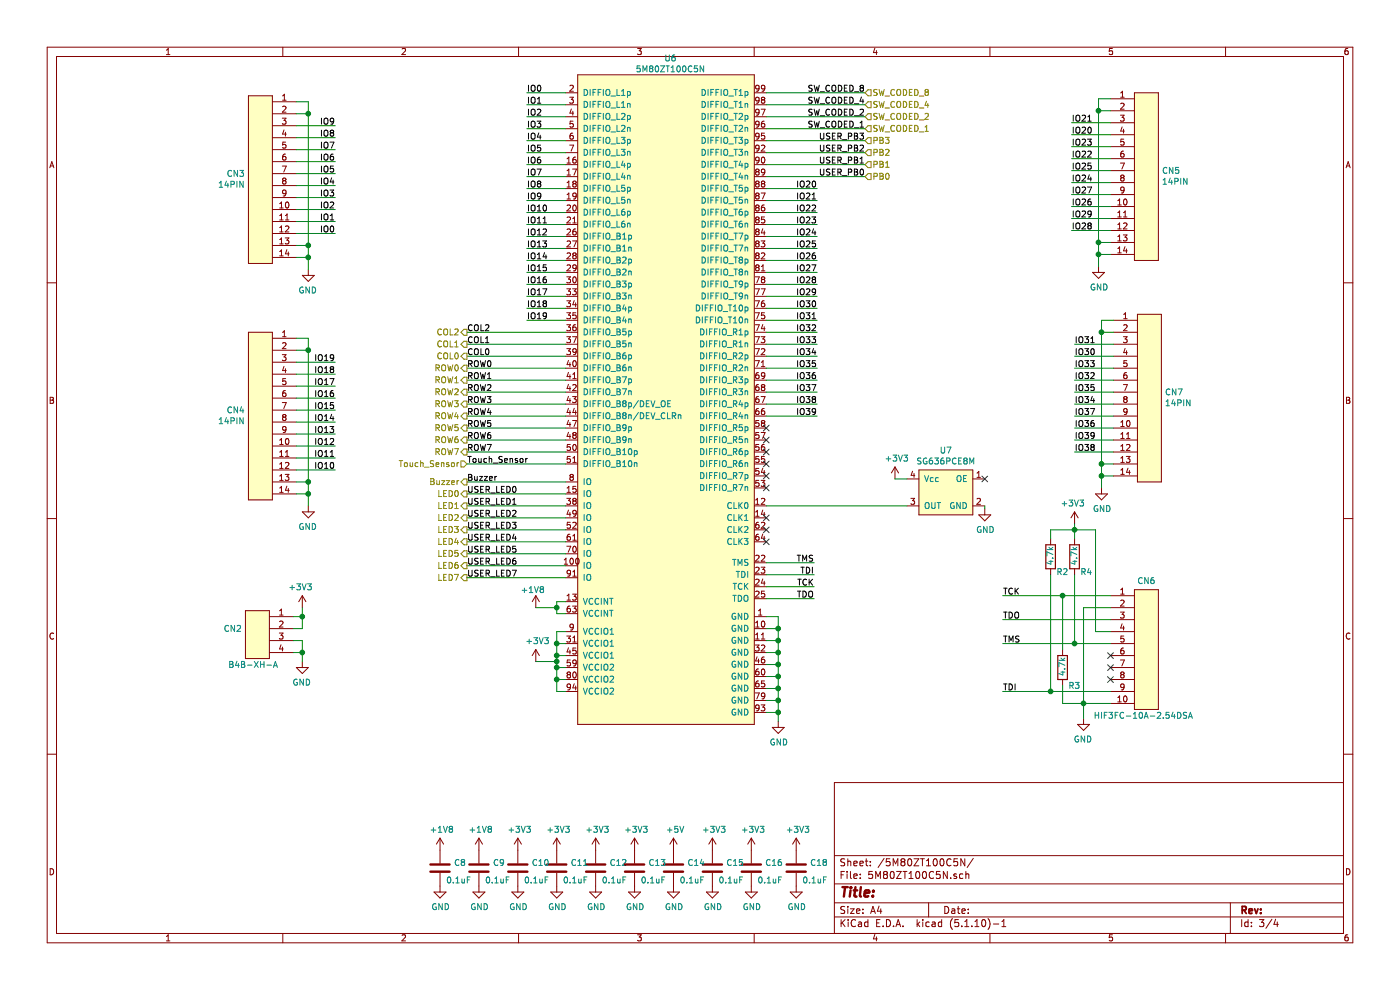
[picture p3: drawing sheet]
EESchema Schematic File Version 4
EELAYER 30 0
EELAYER END
$Descr A4 11693 8268
encoding utf-8
Sheet 3 4
Title ""
Date ""
Rev ""
Comp ""
Comment1 ""
Comment2 ""
Comment3 ""
Comment4 ""
$EndDescr
$Comp
L 50M80ZT100C5N:50M80ZT100C5N U6
U 1 1
P 5600 3350
F 0 "U6" H 5600 6215 50  0000 C CNN
F 1 "5M80ZT100C5N" H 5600 6124 50  0000 C CNN
F 2 "IC:5M80ZT100C5N" H 5550 6225 50  0001 C CNN
F 3 "" H 5550 6225 50  0001 C CNN
	1    5600 3350
	1    0    0    -1  
$EndComp
$Comp
L power:+3V3 #PWR?
U 1 1
P 4475 5525
AR Path="/6291F444/628E2087" Ref="#PWR?"  Part="1" 
AR Path="/62927EDB/628E2087" Ref="#PWR025"  Part="1" 
F 0 "#PWR025" H 4475 5375 50  0001 C CNN
F 1 "+3V3" H 4490 5698 50  0000 C CNN
F 2 "" H 4475 5525 50  0001 C CNN
F 3 "" H 4475 5525 50  0001 C CNN
	1    4475 5525
	1    0    0    -1  
$EndComp
$Comp
L power:+1V8 #PWR?
U 1 1
P 4475 5075
AR Path="/6291F444/628E2093" Ref="#PWR?"  Part="1" 
AR Path="/62927EDB/628E2093" Ref="#PWR024"  Part="1" 
F 0 "#PWR024" H 4475 4925 50  0001 C CNN
F 1 "+1V8" H 4450 5225 50  0000 C CNN
F 2 "" H 4475 5075 50  0001 C CNN
F 3 "" H 4475 5075 50  0001 C CNN
	1    4475 5075
	1    0    0    -1  
$EndComp
Wire Wire Line
	4725 5025 4650 5025
Wire Wire Line
	4650 5025 4650 5075
Wire Wire Line
	4650 5125 4725 5125
Wire Wire Line
	4475 5075 4650 5075
Connection ~ 4650 5075
Wire Wire Line
	4650 5075 4650 5125
Wire Wire Line
	4725 5775 4650 5775
Wire Wire Line
	4650 5775 4650 5675
Wire Wire Line
	4650 5275 4725 5275
Wire Wire Line
	4725 5375 4650 5375
Connection ~ 4650 5375
Wire Wire Line
	4650 5375 4650 5275
Wire Wire Line
	4725 5475 4650 5475
Connection ~ 4650 5475
Wire Wire Line
	4650 5475 4650 5375
Wire Wire Line
	4725 5575 4650 5575
Connection ~ 4650 5575
Wire Wire Line
	4650 5575 4650 5525
Wire Wire Line
	4725 5675 4650 5675
Connection ~ 4650 5675
Wire Wire Line
	4650 5675 4650 5575
Wire Wire Line
	4475 5525 4650 5525
Connection ~ 4650 5525
Wire Wire Line
	4650 5525 4650 5475
$Comp
L power:GND #PWR?
U 1 1
P 6500 6025
AR Path="/6291F444/628E64C2" Ref="#PWR?"  Part="1" 
AR Path="/62927EDB/628E64C2" Ref="#PWR038"  Part="1" 
F 0 "#PWR038" H 6500 5775 50  0001 C CNN
F 1 "GND" H 6505 5852 50  0000 C CNN
F 2 "" H 6500 6025 50  0001 C CNN
F 3 "" H 6500 6025 50  0001 C CNN
	1    6500 6025
	1    0    0    -1  
$EndComp
Wire Wire Line
	6400 5150 6500 5150
Wire Wire Line
	6400 5950 6500 5950
Connection ~ 6500 5950
Wire Wire Line
	6500 5950 6500 6025
Wire Wire Line
	6400 5850 6500 5850
Connection ~ 6500 5850
Wire Wire Line
	6500 5850 6500 5950
Wire Wire Line
	6500 5150 6500 5250
Wire Wire Line
	6400 5750 6500 5750
Connection ~ 6500 5750
Wire Wire Line
	6500 5750 6500 5850
Wire Wire Line
	6400 5650 6500 5650
Connection ~ 6500 5650
Wire Wire Line
	6500 5650 6500 5750
Wire Wire Line
	6400 5550 6500 5550
Connection ~ 6500 5550
Wire Wire Line
	6500 5550 6500 5650
Wire Wire Line
	6400 5450 6500 5450
Connection ~ 6500 5450
Wire Wire Line
	6500 5450 6500 5550
Wire Wire Line
	6400 5350 6500 5350
Connection ~ 6500 5350
Wire Wire Line
	6500 5350 6500 5450
Wire Wire Line
	6400 5250 6500 5250
Connection ~ 6500 5250
Wire Wire Line
	6500 5250 6500 5350
$Comp
L cn_connectors:10PIN CN6
U 1 1
P 9575 5325
F 0 "CN6" H 9575 5800 50  0000 C CNN
F 1 "HIF3FC-10A-2.54DSA" H 9550 4675 50  0000 C CNN
F 2 "cn_connector:HIF3FC-10PA" H 9575 5325 60  0001 C CNN
F 3 "" H 9575 5325 60  0001 C CNN
	1    9575 5325
	1    0    0    -1  
$EndComp
Wire Wire Line
	6800 5000 6400 5000
Wire Wire Line
	6800 4900 6400 4900
Wire Wire Line
	6800 4800 6400 4800
Wire Wire Line
	6800 4700 6400 4700
Text Label 6800 5000 2    50   ~ 0
TDO
Text Label 6800 4900 2    50   ~ 0
TCK
Text Label 6800 4800 2    50   ~ 0
TDI
Text Label 6800 4700 2    50   ~ 0
TMS
Wire Wire Line
	8375 5775 8775 5775
Text Label 8375 5175 0    50   ~ 0
TDO
Text Label 8375 4975 0    50   ~ 0
TCK
Text Label 8375 5775 0    50   ~ 0
TDI
Text Label 8375 5375 0    50   ~ 0
TMS
$Comp
L Device:R R?
U 1 1
P 8875 5575
AR Path="/6291F444/628FA503" Ref="R?"  Part="1" 
AR Path="/62927EDB/628FA503" Ref="R3"  Part="1" 
F 0 "R3" H 8725 5425 50  0000 L CNN
F 1 "4.7k" V 8875 5500 50  0000 L CNN
F 2 "C_1608:C1608C0G1H682J" V 8805 5575 50  0001 C CNN
F 3 "~" H 8875 5575 50  0001 C CNN
	1    8875 5575
	-1   0    0    -1  
$EndComp
$Comp
L Device:R R?
U 1 1
P 8975 4650
AR Path="/6291F444/628FAFF9" Ref="R?"  Part="1" 
AR Path="/62927EDB/628FAFF9" Ref="R4"  Part="1" 
F 0 "R4" H 8825 4525 50  0000 L CNN
F 1 "4.7k" V 8975 4575 50  0000 L CNN
F 2 "C_1608:C1608C0G1H682J" V 8905 4650 50  0001 C CNN
F 3 "~" H 8975 4650 50  0001 C CNN
	1    8975 4650
	-1   0    0    -1  
$EndComp
$Comp
L Device:R R?
U 1 1
P 8775 4650
AR Path="/6291F444/628FBA39" Ref="R?"  Part="1" 
AR Path="/62927EDB/628FBA39" Ref="R2"  Part="1" 
F 0 "R2" H 8625 4525 50  0000 L CNN
F 1 "4.7k" V 8775 4575 50  0000 L CNN
F 2 "C_1608:C1608C0G1H682J" V 8705 4650 50  0001 C CNN
F 3 "~" H 8775 4650 50  0001 C CNN
	1    8775 4650
	-1   0    0    -1  
$EndComp
$Comp
L power:+3V3 #PWR?
U 1 1
P 8975 4375
AR Path="/6291F444/628FDDAE" Ref="#PWR?"  Part="1" 
AR Path="/62927EDB/628FDDAE" Ref="#PWR043"  Part="1" 
F 0 "#PWR043" H 8975 4225 50  0001 C CNN
F 1 "+3V3" H 8990 4548 50  0000 C CNN
F 2 "" H 8975 4375 50  0001 C CNN
F 3 "" H 8975 4375 50  0001 C CNN
	1    8975 4375
	-1   0    0    -1  
$EndComp
Wire Wire Line
	9275 5275 9150 5275
Wire Wire Line
	9150 5275 9150 4425
Wire Wire Line
	9150 4425 8975 4425
Wire Wire Line
	8975 4425 8975 4500
Wire Wire Line
	8975 4425 8775 4425
Wire Wire Line
	8775 4425 8775 4500
Connection ~ 8975 4425
Wire Wire Line
	8975 4425 8975 4375
Wire Wire Line
	8975 4800 8975 5375
Wire Wire Line
	8775 4800 8775 5775
$Comp
L power:GND #PWR?
U 1 1
P 9050 6000
AR Path="/6291F444/62908E67" Ref="#PWR?"  Part="1" 
AR Path="/62927EDB/62908E67" Ref="#PWR044"  Part="1" 
F 0 "#PWR044" H 9050 5750 50  0001 C CNN
F 1 "GND" H 9055 5827 50  0000 C CNN
F 2 "" H 9050 6000 50  0001 C CNN
F 3 "" H 9050 6000 50  0001 C CNN
	1    9050 6000
	-1   0    0    -1  
$EndComp
Wire Wire Line
	9275 5075 9050 5075
Wire Wire Line
	9050 5075 9050 5875
Wire Wire Line
	9275 5375 8975 5375
Connection ~ 8975 5375
Wire Wire Line
	8975 5375 8375 5375
NoConn ~ 9275 5475
NoConn ~ 9275 5575
NoConn ~ 9275 5675
Wire Wire Line
	9275 5775 8775 5775
Connection ~ 8775 5775
Connection ~ 9050 5875
Wire Wire Line
	9050 5875 9050 6000
Wire Wire Line
	8875 5425 8875 4975
Wire Wire Line
	8875 5725 8875 5875
Wire Wire Line
	9275 5875 9050 5875
Wire Wire Line
	9050 5875 8875 5875
$Comp
L Device:C C?
U 1 1
P 4000 7250
AR Path="/6291F444/629207FD" Ref="C?"  Part="1" 
AR Path="/62927EDB/629207FD" Ref="C9"  Part="1" 
F 0 "C9" H 4115 7296 50  0000 L CNN
F 1 "0.1uF" H 4050 7150 50  0000 L CNN
F 2 "C_1608:C0603C104Z3VACTU" H 4038 7100 50  0001 C CNN
F 3 "~" H 4000 7250 50  0001 C CNN
	1    4000 7250
	1    0    0    -1  
$EndComp
$Comp
L power:+1V8 #PWR?
U 1 1
P 4000 7100
AR Path="/6291F444/62921DDB" Ref="#PWR?"  Part="1" 
AR Path="/62927EDB/62921DDB" Ref="#PWR022"  Part="1" 
F 0 "#PWR022" H 4000 6950 50  0001 C CNN
F 1 "+1V8" H 4015 7273 50  0000 C CNN
F 2 "" H 4000 7100 50  0001 C CNN
F 3 "" H 4000 7100 50  0001 C CNN
	1    4000 7100
	1    0    0    -1  
$EndComp
$Comp
L power:+3V3 #PWR?
U 1 1
P 4650 7100
AR Path="/6291F444/62923495" Ref="#PWR?"  Part="1" 
AR Path="/62927EDB/62923495" Ref="#PWR028"  Part="1" 
F 0 "#PWR028" H 4650 6950 50  0001 C CNN
F 1 "+3V3" H 4665 7273 50  0000 C CNN
F 2 "" H 4650 7100 50  0001 C CNN
F 3 "" H 4650 7100 50  0001 C CNN
	1    4650 7100
	1    0    0    -1  
$EndComp
$Comp
L power:GND #PWR?
U 1 1
P 4000 7400
AR Path="/6291F444/62924CC9" Ref="#PWR?"  Part="1" 
AR Path="/62927EDB/62924CC9" Ref="#PWR023"  Part="1" 
F 0 "#PWR023" H 4000 7150 50  0001 C CNN
F 1 "GND" H 4005 7227 50  0000 C CNN
F 2 "" H 4000 7400 50  0001 C CNN
F 3 "" H 4000 7400 50  0001 C CNN
	1    4000 7400
	1    0    0    -1  
$EndComp
$Comp
L Device:C C?
U 1 1
P 4325 7250
AR Path="/6291F444/62928141" Ref="C?"  Part="1" 
AR Path="/62927EDB/62928141" Ref="C10"  Part="1" 
F 0 "C10" H 4440 7296 50  0000 L CNN
F 1 "0.1uF" H 4375 7150 50  0000 L CNN
F 2 "C_1608:C0603C104Z3VACTU" H 4363 7100 50  0001 C CNN
F 3 "~" H 4325 7250 50  0001 C CNN
	1    4325 7250
	1    0    0    -1  
$EndComp
$Comp
L Device:C C?
U 1 1
P 4650 7250
AR Path="/6291F444/6292988D" Ref="C?"  Part="1" 
AR Path="/62927EDB/6292988D" Ref="C11"  Part="1" 
F 0 "C11" H 4765 7296 50  0000 L CNN
F 1 "0.1uF" H 4700 7150 50  0000 L CNN
F 2 "C_1608:C0603C104Z3VACTU" H 4688 7100 50  0001 C CNN
F 3 "~" H 4650 7250 50  0001 C CNN
	1    4650 7250
	1    0    0    -1  
$EndComp
$Comp
L Device:C C?
U 1 1
P 4975 7250
AR Path="/6291F444/6292AD82" Ref="C?"  Part="1" 
AR Path="/62927EDB/6292AD82" Ref="C12"  Part="1" 
F 0 "C12" H 5090 7296 50  0000 L CNN
F 1 "0.1uF" H 5025 7150 50  0000 L CNN
F 2 "C_1608:C0603C104Z3VACTU" H 5013 7100 50  0001 C CNN
F 3 "~" H 4975 7250 50  0001 C CNN
	1    4975 7250
	1    0    0    -1  
$EndComp
$Comp
L Device:C C?
U 1 1
P 5300 7250
AR Path="/6291F444/6292C28B" Ref="C?"  Part="1" 
AR Path="/62927EDB/6292C28B" Ref="C13"  Part="1" 
F 0 "C13" H 5415 7296 50  0000 L CNN
F 1 "0.1uF" H 5350 7150 50  0000 L CNN
F 2 "C_1608:C0603C104Z3VACTU" H 5338 7100 50  0001 C CNN
F 3 "~" H 5300 7250 50  0001 C CNN
	1    5300 7250
	1    0    0    -1  
$EndComp
$Comp
L Device:C C?
U 1 1
P 5625 7250
AR Path="/6291F444/6292D858" Ref="C?"  Part="1" 
AR Path="/62927EDB/6292D858" Ref="C14"  Part="1" 
F 0 "C14" H 5740 7296 50  0000 L CNN
F 1 "0.1uF" H 5675 7150 50  0000 L CNN
F 2 "C_1608:C0603C104Z3VACTU" H 5663 7100 50  0001 C CNN
F 3 "~" H 5625 7250 50  0001 C CNN
	1    5625 7250
	1    0    0    -1  
$EndComp
$Comp
L Device:C C?
U 1 1
P 5950 7250
AR Path="/6291F444/6292EE46" Ref="C?"  Part="1" 
AR Path="/62927EDB/6292EE46" Ref="C15"  Part="1" 
F 0 "C15" H 6065 7296 50  0000 L CNN
F 1 "0.1uF" H 6000 7150 50  0000 L CNN
F 2 "C_1608:C0603C104Z3VACTU" H 5988 7100 50  0001 C CNN
F 3 "~" H 5950 7250 50  0001 C CNN
	1    5950 7250
	1    0    0    -1  
$EndComp
$Comp
L Device:C C?
U 1 1
P 6275 7250
AR Path="/6291F444/62930383" Ref="C?"  Part="1" 
AR Path="/62927EDB/62930383" Ref="C16"  Part="1" 
F 0 "C16" H 6390 7296 50  0000 L CNN
F 1 "0.1uF" H 6325 7150 50  0000 L CNN
F 2 "C_1608:C0603C104Z3VACTU" H 6313 7100 50  0001 C CNN
F 3 "~" H 6275 7250 50  0001 C CNN
	1    6275 7250
	1    0    0    -1  
$EndComp
$Comp
L power:+3V3 #PWR?
U 1 1
P 4975 7100
AR Path="/6291F444/62937DD6" Ref="#PWR?"  Part="1" 
AR Path="/62927EDB/62937DD6" Ref="#PWR030"  Part="1" 
F 0 "#PWR030" H 4975 6950 50  0001 C CNN
F 1 "+3V3" H 4990 7273 50  0000 C CNN
F 2 "" H 4975 7100 50  0001 C CNN
F 3 "" H 4975 7100 50  0001 C CNN
	1    4975 7100
	1    0    0    -1  
$EndComp
$Comp
L power:+3V3 #PWR?
U 1 1
P 5300 7100
AR Path="/6291F444/6293A8FE" Ref="#PWR?"  Part="1" 
AR Path="/62927EDB/6293A8FE" Ref="#PWR032"  Part="1" 
F 0 "#PWR032" H 5300 6950 50  0001 C CNN
F 1 "+3V3" H 5315 7273 50  0000 C CNN
F 2 "" H 5300 7100 50  0001 C CNN
F 3 "" H 5300 7100 50  0001 C CNN
	1    5300 7100
	1    0    0    -1  
$EndComp
$Comp
L power:+3V3 #PWR?
U 1 1
P 5950 7100
AR Path="/6291F444/6293D365" Ref="#PWR?"  Part="1" 
AR Path="/62927EDB/6293D365" Ref="#PWR036"  Part="1" 
F 0 "#PWR036" H 5950 6950 50  0001 C CNN
F 1 "+3V3" H 5965 7273 50  0000 C CNN
F 2 "" H 5950 7100 50  0001 C CNN
F 3 "" H 5950 7100 50  0001 C CNN
	1    5950 7100
	1    0    0    -1  
$EndComp
$Comp
L power:+3V3 #PWR?
U 1 1
P 6275 7100
AR Path="/6291F444/6293E8EC" Ref="#PWR?"  Part="1" 
AR Path="/62927EDB/6293E8EC" Ref="#PWR039"  Part="1" 
F 0 "#PWR039" H 6275 6950 50  0001 C CNN
F 1 "+3V3" H 6290 7273 50  0000 C CNN
F 2 "" H 6275 7100 50  0001 C CNN
F 3 "" H 6275 7100 50  0001 C CNN
	1    6275 7100
	1    0    0    -1  
$EndComp
$Comp
L power:GND #PWR?
U 1 1
P 4325 7400
AR Path="/6291F444/6293FDF1" Ref="#PWR?"  Part="1" 
AR Path="/62927EDB/6293FDF1" Ref="#PWR027"  Part="1" 
F 0 "#PWR027" H 4325 7150 50  0001 C CNN
F 1 "GND" H 4330 7227 50  0000 C CNN
F 2 "" H 4325 7400 50  0001 C CNN
F 3 "" H 4325 7400 50  0001 C CNN
	1    4325 7400
	1    0    0    -1  
$EndComp
$Comp
L power:GND #PWR?
U 1 1
P 4650 7400
AR Path="/6291F444/6294132C" Ref="#PWR?"  Part="1" 
AR Path="/62927EDB/6294132C" Ref="#PWR029"  Part="1" 
F 0 "#PWR029" H 4650 7150 50  0001 C CNN
F 1 "GND" H 4655 7227 50  0000 C CNN
F 2 "" H 4650 7400 50  0001 C CNN
F 3 "" H 4650 7400 50  0001 C CNN
	1    4650 7400
	1    0    0    -1  
$EndComp
$Comp
L power:GND #PWR?
U 1 1
P 4975 7400
AR Path="/6291F444/62942756" Ref="#PWR?"  Part="1" 
AR Path="/62927EDB/62942756" Ref="#PWR031"  Part="1" 
F 0 "#PWR031" H 4975 7150 50  0001 C CNN
F 1 "GND" H 4980 7227 50  0000 C CNN
F 2 "" H 4975 7400 50  0001 C CNN
F 3 "" H 4975 7400 50  0001 C CNN
	1    4975 7400
	1    0    0    -1  
$EndComp
$Comp
L power:GND #PWR?
U 1 1
P 5300 7400
AR Path="/6291F444/62943C26" Ref="#PWR?"  Part="1" 
AR Path="/62927EDB/62943C26" Ref="#PWR033"  Part="1" 
F 0 "#PWR033" H 5300 7150 50  0001 C CNN
F 1 "GND" H 5305 7227 50  0000 C CNN
F 2 "" H 5300 7400 50  0001 C CNN
F 3 "" H 5300 7400 50  0001 C CNN
	1    5300 7400
	1    0    0    -1  
$EndComp
$Comp
L power:GND #PWR?
U 1 1
P 5625 7400
AR Path="/6291F444/62945275" Ref="#PWR?"  Part="1" 
AR Path="/62927EDB/62945275" Ref="#PWR035"  Part="1" 
F 0 "#PWR035" H 5625 7150 50  0001 C CNN
F 1 "GND" H 5630 7227 50  0000 C CNN
F 2 "" H 5625 7400 50  0001 C CNN
F 3 "" H 5625 7400 50  0001 C CNN
	1    5625 7400
	1    0    0    -1  
$EndComp
$Comp
L power:GND #PWR?
U 1 1
P 5950 7400
AR Path="/6291F444/629467A3" Ref="#PWR?"  Part="1" 
AR Path="/62927EDB/629467A3" Ref="#PWR037"  Part="1" 
F 0 "#PWR037" H 5950 7150 50  0001 C CNN
F 1 "GND" H 5955 7227 50  0000 C CNN
F 2 "" H 5950 7400 50  0001 C CNN
F 3 "" H 5950 7400 50  0001 C CNN
	1    5950 7400
	1    0    0    -1  
$EndComp
$Comp
L power:GND #PWR?
U 1 1
P 6275 7400
AR Path="/6291F444/62947CCE" Ref="#PWR?"  Part="1" 
AR Path="/62927EDB/62947CCE" Ref="#PWR040"  Part="1" 
F 0 "#PWR040" H 6275 7150 50  0001 C CNN
F 1 "GND" H 6280 7227 50  0000 C CNN
F 2 "" H 6275 7400 50  0001 C CNN
F 3 "" H 6275 7400 50  0001 C CNN
	1    6275 7400
	1    0    0    -1  
$EndComp
$Comp
L power:+3V3 #PWR?
U 1 1
P 7475 4000
AR Path="/6291F444/629553D0" Ref="#PWR?"  Part="1" 
AR Path="/62927EDB/629553D0" Ref="#PWR041"  Part="1" 
F 0 "#PWR041" H 7475 3850 50  0001 C CNN
F 1 "+3V3" H 7490 4173 50  0000 C CNN
F 2 "" H 7475 4000 50  0001 C CNN
F 3 "" H 7475 4000 50  0001 C CNN
	1    7475 4000
	1    0    0    -1  
$EndComp
Wire Wire Line
	7575 4000 7475 4000
$Comp
L power:GND #PWR?
U 1 1
P 8225 4250
AR Path="/6291F444/6295811A" Ref="#PWR?"  Part="1" 
AR Path="/62927EDB/6295811A" Ref="#PWR042"  Part="1" 
F 0 "#PWR042" H 8225 4000 50  0001 C CNN
F 1 "GND" H 8230 4077 50  0000 C CNN
F 2 "" H 8225 4250 50  0001 C CNN
F 3 "" H 8225 4250 50  0001 C CNN
	1    8225 4250
	1    0    0    -1  
$EndComp
Wire Wire Line
	8225 4225 8225 4250
NoConn ~ 8225 4000
NoConn ~ 6400 4325
NoConn ~ 6400 4425
NoConn ~ 6400 4525
Wire Wire Line
	8875 4975 8375 4975
Wire Wire Line
	9275 4975 8875 4975
Connection ~ 8875 4975
Wire Wire Line
	9275 5175 8375 5175
$Comp
L SG636PCE_8M:SG636PCE8M U7
U 1 1
P 7900 4100
F 0 "U7" H 7900 4440 50  0000 C CNN
F 1 "SG636PCE8M" H 7900 4349 50  0000 C CNN
F 2 "oscillator:SG636PCE8M" H 7875 4350 50  0001 C CNN
F 3 "" H 7875 4350 50  0001 C CNN
	1    7900 4100
	1    0    0    -1  
$EndComp
$Comp
L Device:C C?
U 1 1
P 3675 7250
AR Path="/6291F444/62D2E977" Ref="C?"  Part="1" 
AR Path="/62927EDB/62D2E977" Ref="C8"  Part="1" 
F 0 "C8" H 3790 7296 50  0000 L CNN
F 1 "0.1uF" H 3725 7150 50  0000 L CNN
F 2 "C_1608:C0603C104Z3VACTU" H 3713 7100 50  0001 C CNN
F 3 "~" H 3675 7250 50  0001 C CNN
	1    3675 7250
	1    0    0    -1  
$EndComp
$Comp
L power:+1V8 #PWR?
U 1 1
P 3675 7100
AR Path="/6291F444/62D2E97D" Ref="#PWR?"  Part="1" 
AR Path="/62927EDB/62D2E97D" Ref="#PWR020"  Part="1" 
F 0 "#PWR020" H 3675 6950 50  0001 C CNN
F 1 "+1V8" H 3690 7273 50  0000 C CNN
F 2 "" H 3675 7100 50  0001 C CNN
F 3 "" H 3675 7100 50  0001 C CNN
	1    3675 7100
	1    0    0    -1  
$EndComp
$Comp
L power:GND #PWR?
U 1 1
P 3675 7400
AR Path="/6291F444/62D2E983" Ref="#PWR?"  Part="1" 
AR Path="/62927EDB/62D2E983" Ref="#PWR021"  Part="1" 
F 0 "#PWR021" H 3675 7150 50  0001 C CNN
F 1 "GND" H 3680 7227 50  0000 C CNN
F 2 "" H 3675 7400 50  0001 C CNN
F 3 "" H 3675 7400 50  0001 C CNN
	1    3675 7400
	1    0    0    -1  
$EndComp
Text Label 7225 1375 2    50   ~ 0
USER_PB1
Text Label 7225 1275 2    50   ~ 0
USER_PB2
Text Label 7225 775  2    50   ~ 0
SW_CODED_8
Text Label 7225 875  2    50   ~ 0
SW_CODED_4
Text Label 7225 975  2    50   ~ 0
SW_CODED_2
Text Label 7225 1075 2    50   ~ 0
SW_CODED_1
Text Label 7225 1175 2    50   ~ 0
USER_PB3
Text Label 7225 1475 2    50   ~ 0
USER_PB0
Wire Wire Line
	7225 1475 6400 1475
Wire Wire Line
	7225 1375 6400 1375
Wire Wire Line
	7225 1275 6400 1275
Wire Wire Line
	7225 1175 6400 1175
Wire Wire Line
	7225 775  6400 775 
Wire Wire Line
	7225 875  6400 875 
Wire Wire Line
	7225 975  6400 975 
Wire Wire Line
	7225 1075 6400 1075
Text Label 4400 775  0    50   ~ 0
IO0
Text Label 4400 875  0    50   ~ 0
IO1
Text Label 4400 975  0    50   ~ 0
IO2
Text Label 4400 1075 0    50   ~ 0
IO3
Text Label 4400 1175 0    50   ~ 0
IO4
Text Label 4400 1275 0    50   ~ 0
IO5
Text Label 4400 1375 0    50   ~ 0
IO6
Text Label 4400 1475 0    50   ~ 0
IO7
Text Label 4400 1575 0    50   ~ 0
IO8
Text Label 4400 1675 0    50   ~ 0
IO9
Text Label 4400 1775 0    50   ~ 0
IO10
Text Label 4400 1875 0    50   ~ 0
IO11
Text Label 4400 1975 0    50   ~ 0
IO12
Text Label 4400 2075 0    50   ~ 0
IO13
Text Label 4400 2175 0    50   ~ 0
IO14
Text Label 4400 2275 0    50   ~ 0
IO15
Text Label 4400 2375 0    50   ~ 0
IO16
Text Label 4400 2475 0    50   ~ 0
IO17
Text Label 4400 2575 0    50   ~ 0
IO18
Text Label 4400 2675 0    50   ~ 0
IO19
Text Label 6825 1575 2    50   ~ 0
IO20
Text Label 6825 1675 2    50   ~ 0
IO21
Text Label 6825 1775 2    50   ~ 0
IO22
Text Label 6825 1875 2    50   ~ 0
IO23
Text Label 6825 1975 2    50   ~ 0
IO24
Text Label 6825 2075 2    50   ~ 0
IO25
Text Label 6825 2175 2    50   ~ 0
IO26
Text Label 6825 2275 2    50   ~ 0
IO27
Text Label 6825 2375 2    50   ~ 0
IO28
Text Label 6825 2475 2    50   ~ 0
IO29
Text Label 6825 2575 2    50   ~ 0
IO30
Text Label 6825 2675 2    50   ~ 0
IO31
Text Label 6825 2775 2    50   ~ 0
IO32
Text Label 6825 2875 2    50   ~ 0
IO33
Text Label 6825 2975 2    50   ~ 0
IO34
Text Label 6825 3075 2    50   ~ 0
IO35
Text Label 6825 3175 2    50   ~ 0
IO36
Text Label 6825 3275 2    50   ~ 0
IO37
Text Label 6825 3375 2    50   ~ 0
IO38
Text Label 6825 3475 2    50   ~ 0
IO39
Wire Wire Line
	4725 775  4400 775 
Wire Wire Line
	4400 875  4725 875 
Wire Wire Line
	4725 975  4400 975 
Wire Wire Line
	4400 1075 4725 1075
Wire Wire Line
	4725 1175 4400 1175
Wire Wire Line
	4725 1275 4400 1275
Wire Wire Line
	4725 1375 4400 1375
Wire Wire Line
	4400 1475 4725 1475
Wire Wire Line
	4725 1575 4400 1575
Wire Wire Line
	4400 1675 4725 1675
Wire Wire Line
	4725 1775 4400 1775
Wire Wire Line
	4400 1875 4725 1875
Wire Wire Line
	4725 1975 4400 1975
Wire Wire Line
	4725 2075 4400 2075
Wire Wire Line
	4725 2175 4400 2175
Wire Wire Line
	4725 2275 4400 2275
Wire Wire Line
	4400 2375 4725 2375
Wire Wire Line
	4725 2475 4400 2475
Wire Wire Line
	4400 2575 4725 2575
Wire Wire Line
	4725 2675 4400 2675
Wire Wire Line
	6400 1975 6825 1975
Wire Wire Line
	6400 2075 6825 2075
Wire Wire Line
	6825 2175 6400 2175
Wire Wire Line
	6400 2275 6825 2275
Wire Wire Line
	6400 2375 6825 2375
Wire Wire Line
	6400 2475 6825 2475
Wire Wire Line
	6825 2575 6400 2575
Wire Wire Line
	6400 2675 6825 2675
Wire Wire Line
	6825 2775 6400 2775
Wire Wire Line
	6400 2875 6825 2875
Wire Wire Line
	6825 2975 6400 2975
Wire Wire Line
	6400 3075 6825 3075
Wire Wire Line
	6825 3175 6400 3175
Wire Wire Line
	6400 3275 6825 3275
Wire Wire Line
	6825 3375 6400 3375
Wire Wire Line
	6400 3475 6825 3475
Text Label 3900 4025 0    50   ~ 0
Buzzer
Wire Wire Line
	3900 4025 4725 4025
Text Label 2800 1950 2    50   ~ 0
IO0
Text Label 2800 1850 2    50   ~ 0
IO1
Text Label 2800 1750 2    50   ~ 0
IO2
Text Label 2800 1650 2    50   ~ 0
IO3
Text Label 2800 1550 2    50   ~ 0
IO4
Text Label 2800 1450 2    50   ~ 0
IO5
Text Label 2800 1350 2    50   ~ 0
IO6
Text Label 2800 1250 2    50   ~ 0
IO7
Text Label 2800 1150 2    50   ~ 0
IO8
Text Label 2800 1050 2    50   ~ 0
IO9
Text Label 2800 3325 2    50   ~ 0
IO16
Text Label 2800 3225 2    50   ~ 0
IO17
Text Label 2800 3125 2    50   ~ 0
IO18
Text Label 2800 3025 2    50   ~ 0
IO19
Text Label 8950 1125 0    50   ~ 0
IO20
Text Label 8950 1025 0    50   ~ 0
IO21
Text Label 8950 1325 0    50   ~ 0
IO22
Text Label 8950 1225 0    50   ~ 0
IO23
Wire Wire Line
	2800 3625 2475 3625
Wire Wire Line
	2475 3725 2800 3725
Wire Wire Line
	2800 3825 2475 3825
Wire Wire Line
	2475 3925 2800 3925
Wire Wire Line
	8950 1025 9275 1025
Wire Wire Line
	9275 1125 8950 1125
Wire Wire Line
	8950 1225 9275 1225
Wire Wire Line
	8950 1325 9275 1325
Text Label 8950 1525 0    50   ~ 0
IO24
Text Label 8950 1425 0    50   ~ 0
IO25
Text Label 8950 1725 0    50   ~ 0
IO26
Text Label 8950 1625 0    50   ~ 0
IO27
Text Label 8950 1925 0    50   ~ 0
IO28
Text Label 8950 1825 0    50   ~ 0
IO29
Text Label 8975 2975 0    50   ~ 0
IO30
Text Label 8975 2875 0    50   ~ 0
IO31
Wire Wire Line
	8950 1425 9275 1425
Wire Wire Line
	9275 1525 8950 1525
Wire Wire Line
	8950 1625 9275 1625
Wire Wire Line
	9275 1725 8950 1725
Wire Wire Line
	8950 1825 9275 1825
Wire Wire Line
	9275 1925 8950 1925
Wire Wire Line
	8975 2875 9300 2875
Wire Wire Line
	8975 2975 9300 2975
Text Label 8975 3175 0    50   ~ 0
IO32
Text Label 8975 3075 0    50   ~ 0
IO33
Text Label 8975 3375 0    50   ~ 0
IO34
Text Label 8975 3275 0    50   ~ 0
IO35
Text Label 8975 3575 0    50   ~ 0
IO36
Text Label 8975 3475 0    50   ~ 0
IO37
Text Label 8975 3775 0    50   ~ 0
IO38
Text Label 8975 3675 0    50   ~ 0
IO39
Wire Wire Line
	8975 3075 9300 3075
Wire Wire Line
	9300 3175 8975 3175
Wire Wire Line
	8975 3275 9300 3275
Wire Wire Line
	9300 3375 8975 3375
Wire Wire Line
	8975 3475 9300 3475
Wire Wire Line
	9300 3575 8975 3575
Wire Wire Line
	8975 3675 9300 3675
Wire Wire Line
	8975 3775 9300 3775
$Comp
L power:+3V3 #PWR?
U 1 1
P 2525 5075
AR Path="/6291F444/62A22708" Ref="#PWR?"  Part="1" 
AR Path="/62927EDB/62A22708" Ref="#PWR016"  Part="1" 
F 0 "#PWR016" H 2525 4925 50  0001 C CNN
F 1 "+3V3" H 2540 5248 50  0000 C CNN
F 2 "" H 2525 5075 50  0001 C CNN
F 3 "" H 2525 5075 50  0001 C CNN
	1    2525 5075
	-1   0    0    -1  
$EndComp
$Comp
L power:GND #PWR?
U 1 1
P 2525 5525
AR Path="/6291F444/62A7A72D" Ref="#PWR?"  Part="1" 
AR Path="/62927EDB/62A7A72D" Ref="#PWR017"  Part="1" 
F 0 "#PWR017" H 2525 5275 50  0001 C CNN
F 1 "GND" H 2530 5352 50  0000 C CNN
F 2 "" H 2525 5525 50  0001 C CNN
F 3 "" H 2525 5525 50  0001 C CNN
	1    2525 5525
	-1   0    0    -1  
$EndComp
$Comp
L cn_connectors:4PIN CN2
U 1 1
P 2150 5300
F 0 "CN2" H 2278 5351 50  0000 L CNN
F 1 "B4B-XH-A" H 1975 5050 50  0000 L CNN
F 2 "VH_connector:cn_B4B-XH-A" H 2150 5300 60  0001 C CNN
F 3 "" H 2150 5300 60  0001 C CNN
	1    2150 5300
	-1   0    0    -1  
$EndComp
Wire Wire Line
	2450 5250 2525 5250
Wire Wire Line
	2525 5250 2525 5150
Wire Wire Line
	2450 5150 2525 5150
Connection ~ 2525 5150
Wire Wire Line
	2525 5150 2525 5075
Wire Wire Line
	2450 5350 2525 5350
Wire Wire Line
	2525 5350 2525 5450
Wire Wire Line
	2450 5450 2525 5450
Connection ~ 2525 5450
Wire Wire Line
	2525 5450 2525 5525
Text Label 3900 3875 0    50   ~ 0
Touch_Sensor
Wire Wire Line
	2800 3525 2475 3525
Wire Wire Line
	2475 3425 2800 3425
Wire Wire Line
	2475 3325 2800 3325
Wire Wire Line
	2475 3225 2800 3225
Wire Wire Line
	2800 3125 2475 3125
Wire Wire Line
	2475 3025 2800 3025
Wire Wire Line
	2800 1950 2475 1950
Text Label 2800 3425 2    50   ~ 0
IO15
Text Label 2800 3525 2    50   ~ 0
IO14
Text Label 2800 3625 2    50   ~ 0
IO13
Text Label 2800 3725 2    50   ~ 0
IO12
Text Label 2800 3825 2    50   ~ 0
IO11
Text Label 2800 3925 2    50   ~ 0
IO10
Wire Wire Line
	2475 1850 2800 1850
Wire Wire Line
	2800 1750 2475 1750
Wire Wire Line
	2475 1650 2800 1650
Wire Wire Line
	2475 1550 2800 1550
Wire Wire Line
	2475 1450 2800 1450
Wire Wire Line
	2800 1350 2475 1350
Wire Wire Line
	2475 1250 2800 1250
Wire Wire Line
	2800 1150 2475 1150
Wire Wire Line
	2475 1050 2800 1050
Text Label 3900 4125 0    50   ~ 0
USER_LED0
Text Label 3900 4225 0    50   ~ 0
USER_LED1
Text Label 3900 4325 0    50   ~ 0
USER_LED2
Text Label 3900 4425 0    50   ~ 0
USER_LED3
Text Label 3900 4525 0    50   ~ 0
USER_LED4
Text Label 3900 4625 0    50   ~ 0
USER_LED5
Text Label 3900 4725 0    50   ~ 0
USER_LED6
Text Label 3900 4825 0    50   ~ 0
USER_LED7
Wire Wire Line
	3900 4125 4725 4125
Wire Wire Line
	3900 4225 4725 4225
Wire Wire Line
	3900 4325 4725 4325
Wire Wire Line
	3900 4425 4725 4425
Wire Wire Line
	3900 4525 4725 4525
Wire Wire Line
	3900 4625 4725 4625
Wire Wire Line
	3900 4725 4725 4725
Wire Wire Line
	3900 4825 4725 4825
Wire Wire Line
	3900 3875 4725 3875
Wire Wire Line
	3900 2975 4725 2975
Wire Wire Line
	3900 2875 4725 2875
Wire Wire Line
	3900 2775 4725 2775
Wire Wire Line
	3900 3775 4725 3775
Wire Wire Line
	3900 3675 4725 3675
Wire Wire Line
	3900 3575 4725 3575
Wire Wire Line
	3900 3475 4725 3475
Wire Wire Line
	3900 3375 4725 3375
Wire Wire Line
	3900 3275 4725 3275
Wire Wire Line
	3900 3175 4725 3175
Wire Wire Line
	3900 3075 4725 3075
Text Label 3900 3075 0    50   ~ 0
ROW0
Text Label 3900 2975 0    50   ~ 0
COL0
Text Label 3900 2875 0    50   ~ 0
COL1
Text Label 3900 2775 0    50   ~ 0
COL2
Text Label 3900 3775 0    50   ~ 0
ROW7
Text Label 3900 3675 0    50   ~ 0
ROW6
Text Label 3900 3575 0    50   ~ 0
ROW5
Text Label 3900 3475 0    50   ~ 0
ROW4
Text Label 3900 3375 0    50   ~ 0
ROW3
Text Label 3900 3275 0    50   ~ 0
ROW2
Text Label 3900 3175 0    50   ~ 0
ROW1
Wire Wire Line
	6400 1575 6825 1575
Wire Wire Line
	6400 1675 6825 1675
Wire Wire Line
	6825 1775 6400 1775
Wire Wire Line
	6400 1875 6825 1875
Wire Wire Line
	6400 4225 7575 4225
Text HLabel 3900 2775 0    50   Output ~ 0
COL2
Text HLabel 3900 2875 0    50   Output ~ 0
COL1
Text HLabel 3900 2975 0    50   Output ~ 0
COL0
Text HLabel 3900 3075 0    50   Output ~ 0
ROW0
Text HLabel 3900 3175 0    50   Output ~ 0
ROW1
Text HLabel 3900 3275 0    50   Output ~ 0
ROW2
Text HLabel 3900 3375 0    50   Output ~ 0
ROW3
Text HLabel 3900 3475 0    50   Output ~ 0
ROW4
Text HLabel 3900 3575 0    50   Output ~ 0
ROW5
Text HLabel 3900 3675 0    50   Output ~ 0
ROW6
Text HLabel 3900 3775 0    50   Output ~ 0
ROW7
Text HLabel 3900 3875 0    50   Input ~ 0
Touch_Sensor
Text HLabel 3900 4025 0    50   Output ~ 0
Buzzer
Text HLabel 3900 4125 0    50   Output ~ 0
LED0
Text HLabel 3900 4225 0    50   Output ~ 0
LED1
Text HLabel 3900 4325 0    50   Output ~ 0
LED2
Text HLabel 3900 4425 0    50   Output ~ 0
LED3
Text HLabel 3900 4525 0    50   Output ~ 0
LED4
Text HLabel 3900 4625 0    50   Output ~ 0
LED5
Text HLabel 3900 4725 0    50   Output ~ 0
LED6
Text HLabel 3900 4825 0    50   Output ~ 0
LED7
Text HLabel 7225 1475 2    50   Input ~ 0
PB0
Text HLabel 7225 1375 2    50   Input ~ 0
PB1
Text HLabel 7225 1275 2    50   Input ~ 0
PB2
Text HLabel 7225 1175 2    50   Input ~ 0
PB3
Text HLabel 7225 1075 2    50   Input ~ 0
SW_CODED_1
Text HLabel 7225 975  2    50   Input ~ 0
SW_CODED_2
Text HLabel 7225 875  2    50   Input ~ 0
SW_CODED_4
Text HLabel 7225 775  2    50   Input ~ 0
SW_CODED_8
$Comp
L power:GND #PWR?
U 1 1
P 2575 2250
AR Path="/6291F444/65FCA6E6" Ref="#PWR?"  Part="1" 
AR Path="/62927EDB/65FCA6E6" Ref="#PWR018"  Part="1" 
F 0 "#PWR018" H 2575 2000 50  0001 C CNN
F 1 "GND" H 2580 2077 50  0000 C CNN
F 2 "" H 2575 2250 50  0001 C CNN
F 3 "" H 2575 2250 50  0001 C CNN
	1    2575 2250
	-1   0    0    -1  
$EndComp
$Comp
L cn_connectors:14PIN CN3
U 1 1
P 2175 1500
F 0 "CN3" H 2303 1551 50  0000 L CNN
F 1 "14PIN" H 2303 1460 50  0000 L CNN
F 2 "cn_connector:HIF3FC-14PA" H 2175 1700 60  0001 C CNN
F 3 "" H 2175 1700 60  0001 C CNN
	1    2175 1500
	-1   0    0    -1  
$EndComp
Wire Wire Line
	2475 850  2575 850 
Wire Wire Line
	2575 850  2575 950 
Wire Wire Line
	2475 2150 2575 2150
Connection ~ 2575 2150
Wire Wire Line
	2575 2150 2575 2250
Wire Wire Line
	2475 2050 2575 2050
Connection ~ 2575 2050
Wire Wire Line
	2575 2050 2575 2150
Wire Wire Line
	2475 950  2575 950 
Connection ~ 2575 950 
Wire Wire Line
	2575 950  2575 2050
$Comp
L cn_connectors:14PIN CN4
U 1 1
P 2175 3475
F 0 "CN4" H 2303 3526 50  0000 L CNN
F 1 "14PIN" H 2303 3435 50  0000 L CNN
F 2 "cn_connector:HIF3FC-14PA" H 2175 3675 60  0001 C CNN
F 3 "" H 2175 3675 60  0001 C CNN
	1    2175 3475
	-1   0    0    -1  
$EndComp
$Comp
L power:GND #PWR?
U 1 1
P 2575 4225
AR Path="/6291F444/66297383" Ref="#PWR?"  Part="1" 
AR Path="/62927EDB/66297383" Ref="#PWR019"  Part="1" 
F 0 "#PWR019" H 2575 3975 50  0001 C CNN
F 1 "GND" H 2580 4052 50  0000 C CNN
F 2 "" H 2575 4225 50  0001 C CNN
F 3 "" H 2575 4225 50  0001 C CNN
	1    2575 4225
	-1   0    0    -1  
$EndComp
Wire Wire Line
	2475 4125 2575 4125
Connection ~ 2575 4125
Wire Wire Line
	2575 4125 2575 4225
Wire Wire Line
	2475 4025 2575 4025
Connection ~ 2575 4025
Wire Wire Line
	2575 4025 2575 4125
Wire Wire Line
	2475 2825 2575 2825
Wire Wire Line
	2575 2825 2575 2925
Wire Wire Line
	2475 2925 2575 2925
Connection ~ 2575 2925
Wire Wire Line
	2575 2925 2575 4025
$Comp
L power:GND #PWR?
U 1 1
P 9175 2225
AR Path="/6291F444/662FCB53" Ref="#PWR?"  Part="1" 
AR Path="/62927EDB/662FCB53" Ref="#PWR045"  Part="1" 
F 0 "#PWR045" H 9175 1975 50  0001 C CNN
F 1 "GND" H 9180 2052 50  0000 C CNN
F 2 "" H 9175 2225 50  0001 C CNN
F 3 "" H 9175 2225 50  0001 C CNN
	1    9175 2225
	1    0    0    -1  
$EndComp
$Comp
L cn_connectors:14PIN CN5
U 1 1
P 9575 1475
F 0 "CN5" H 9703 1526 50  0000 L CNN
F 1 "14PIN" H 9703 1435 50  0000 L CNN
F 2 "cn_connector:HIF3FC-14PA" H 9575 1675 60  0001 C CNN
F 3 "" H 9575 1675 60  0001 C CNN
	1    9575 1475
	1    0    0    -1  
$EndComp
Wire Wire Line
	9275 2125 9175 2125
Connection ~ 9175 2125
Wire Wire Line
	9175 2125 9175 2225
Wire Wire Line
	9275 2025 9175 2025
Connection ~ 9175 2025
Wire Wire Line
	9175 2025 9175 2125
Wire Wire Line
	9275 825  9175 825 
Wire Wire Line
	9175 825  9175 925 
Connection ~ 9175 925 
Wire Wire Line
	9175 925  9175 2025
Wire Wire Line
	9175 925  9275 925 
$Comp
L power:GND #PWR?
U 1 1
P 9200 4075
AR Path="/6291F444/663B4244" Ref="#PWR?"  Part="1" 
AR Path="/62927EDB/663B4244" Ref="#PWR046"  Part="1" 
F 0 "#PWR046" H 9200 3825 50  0001 C CNN
F 1 "GND" H 9205 3902 50  0000 C CNN
F 2 "" H 9200 4075 50  0001 C CNN
F 3 "" H 9200 4075 50  0001 C CNN
	1    9200 4075
	1    0    0    -1  
$EndComp
$Comp
L cn_connectors:14PIN CN7
U 1 1
P 9600 3325
F 0 "CN7" H 9728 3376 50  0000 L CNN
F 1 "14PIN" H 9728 3285 50  0000 L CNN
F 2 "cn_connector:HIF3FC-14PA" H 9600 3525 60  0001 C CNN
F 3 "" H 9600 3525 60  0001 C CNN
	1    9600 3325
	1    0    0    -1  
$EndComp
Wire Wire Line
	9300 3975 9200 3975
Connection ~ 9200 3975
Wire Wire Line
	9200 3975 9200 4075
Wire Wire Line
	9300 3875 9200 3875
Connection ~ 9200 3875
Wire Wire Line
	9200 3875 9200 3975
Wire Wire Line
	9200 2775 9200 3875
Wire Wire Line
	9300 2675 9200 2675
Wire Wire Line
	9200 2775 9300 2775
Wire Wire Line
	9200 2775 9200 2675
Connection ~ 9200 2775
NoConn ~ 6400 3575
NoConn ~ 6400 3675
NoConn ~ 6400 3775
NoConn ~ 6400 3875
NoConn ~ 6400 3975
NoConn ~ 6400 4075
$Comp
L power:+3V3 #PWR?
U 1 1
P 4325 7100
AR Path="/6291F444/62BE77A5" Ref="#PWR?"  Part="1" 
AR Path="/62927EDB/62BE77A5" Ref="#PWR0101"  Part="1" 
F 0 "#PWR0101" H 4325 6950 50  0001 C CNN
F 1 "+3V3" H 4340 7273 50  0000 C CNN
F 2 "" H 4325 7100 50  0001 C CNN
F 3 "" H 4325 7100 50  0001 C CNN
	1    4325 7100
	1    0    0    -1  
$EndComp
$Comp
L power:+5V #PWR0102
U 1 1
P 5625 7100
F 0 "#PWR0102" H 5625 6950 50  0001 C CNN
F 1 "+5V" H 5640 7273 50  0000 C CNN
F 2 "" H 5625 7100 50  0001 C CNN
F 3 "" H 5625 7100 50  0001 C CNN
	1    5625 7100
	1    0    0    -1  
$EndComp
$Comp
L Device:C C?
U 1 1
P 6650 7250
AR Path="/6291F444/62AC5C56" Ref="C?"  Part="1" 
AR Path="/62927EDB/62AC5C56" Ref="C18"  Part="1" 
F 0 "C18" H 6765 7296 50  0000 L CNN
F 1 "0.1uF" H 6700 7150 50  0000 L CNN
F 2 "C_1608:C0603C104Z3VACTU" H 6688 7100 50  0001 C CNN
F 3 "~" H 6650 7250 50  0001 C CNN
	1    6650 7250
	1    0    0    -1  
$EndComp
$Comp
L power:+3V3 #PWR?
U 1 1
P 6650 7100
AR Path="/6291F444/62AC5C5C" Ref="#PWR?"  Part="1" 
AR Path="/62927EDB/62AC5C5C" Ref="#PWR026"  Part="1" 
F 0 "#PWR026" H 6650 6950 50  0001 C CNN
F 1 "+3V3" H 6665 7273 50  0000 C CNN
F 2 "" H 6650 7100 50  0001 C CNN
F 3 "" H 6650 7100 50  0001 C CNN
	1    6650 7100
	1    0    0    -1  
$EndComp
$Comp
L power:GND #PWR?
U 1 1
P 6650 7400
AR Path="/6291F444/62AC5C62" Ref="#PWR?"  Part="1" 
AR Path="/62927EDB/62AC5C62" Ref="#PWR034"  Part="1" 
F 0 "#PWR034" H 6650 7150 50  0001 C CNN
F 1 "GND" H 6655 7227 50  0000 C CNN
F 2 "" H 6650 7400 50  0001 C CNN
F 3 "" H 6650 7400 50  0001 C CNN
	1    6650 7400
	1    0    0    -1  
$EndComp
$EndSCHEMATC
